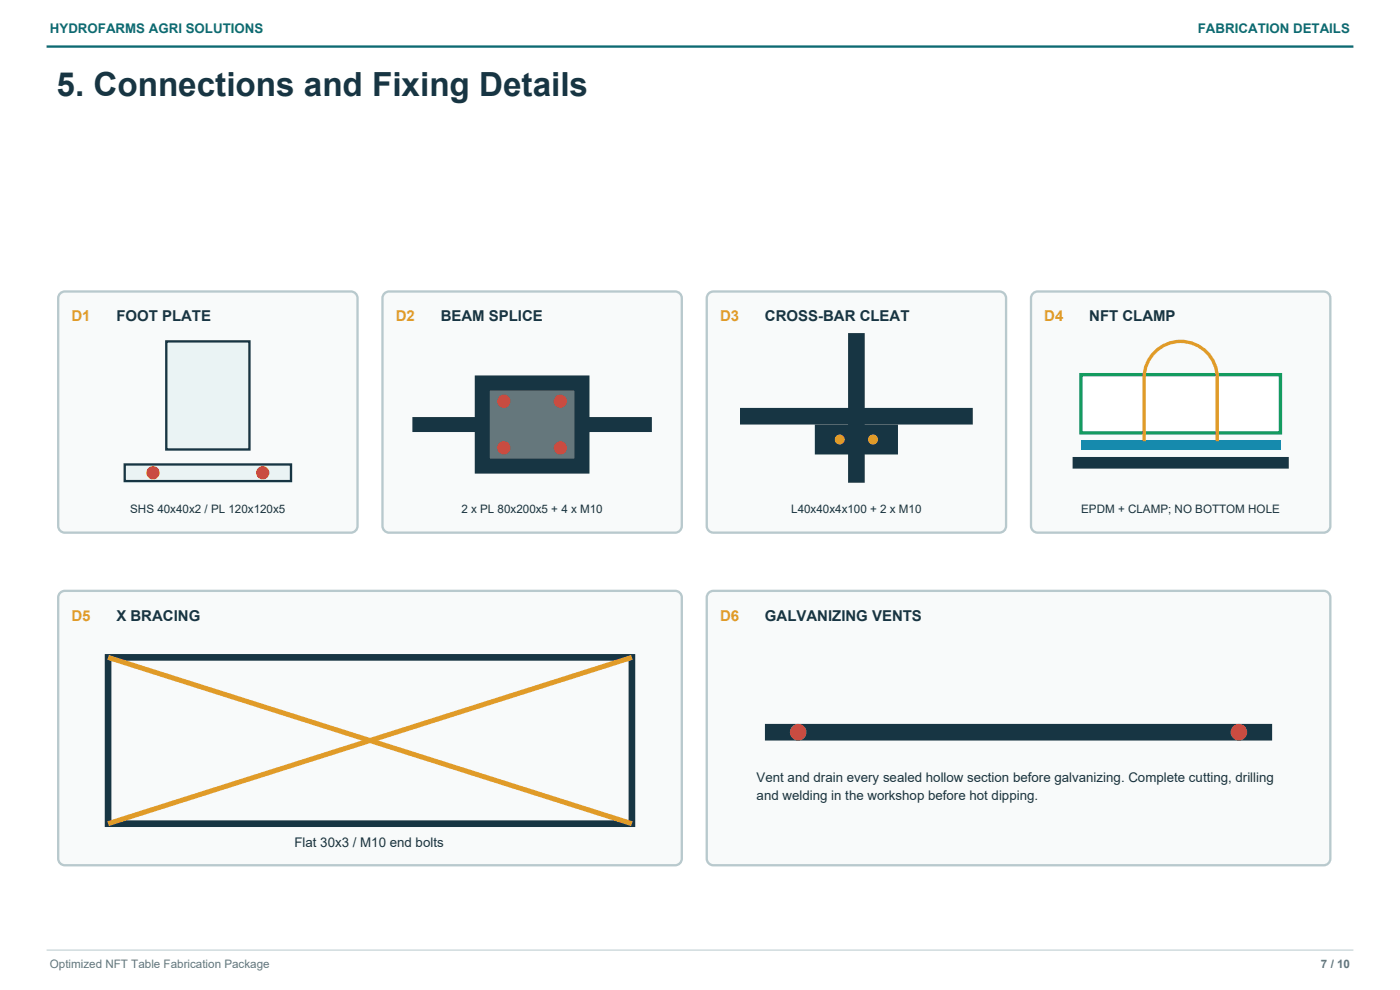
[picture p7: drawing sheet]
<svg xmlns="http://www.w3.org/2000/svg" width="297mm" height="210mm" viewBox="0 0 297 210" stroke-linecap="round" stroke-linejoin="round" font-family="sans-serif">
<path d="M9.9 9.9h277.2" fill="none" stroke="#0d6a72" stroke-width=".49"/>
<g fill="#f8fafa" stroke="#b8c9cd" stroke-width=".49">
<path d="M12.6 62.4l.7-.5 .5-.1h60.6a1.41 1.41 0 0 1 1.4 1.4v48.4a1.41 1.41 0 0 1-1.4 1.4h-60.6a1.41 1.41 0 0 1-1.5-1.4v-48.4z" fill-rule="evenodd"/>
<path d="M81.4 62.4l.7-.5 .4-.1h60.7a1.41 1.41 0 0 1 1.4 1.4v48.4a1.41 1.41 0 0 1-1.4 1.4h-60.7a1.41 1.41 0 0 1-1.4-1.4v-48.4z" fill-rule="evenodd"/>
<path d="M150.5 62.1l.8-.3h60.7a1.41 1.41 0 0 1 1.4 1.4v48.4a1.41 1.41 0 0 1-1.4 1.4h-60.7a1.41 1.41 0 0 1-1.4-1.4v-48.4l.1-.4z" fill-rule="evenodd"/>
<path d="M219 62.4l.7-.5 .4-.1h60.7a1.41 1.41 0 0 1 1.4 1.4v48.4a1.41 1.41 0 0 1-1.4 1.4h-60.7a1.41 1.41 0 0 1-1.4-1.4v-48.4z" fill-rule="evenodd"/>
<path d="M12.9 125.6l.9-.3h129.4a1.41 1.41 0 0 1 1.4 1.4v55.4a1.41 1.41 0 0 1-1.4 1.4h-129.4a1.41 1.41 0 0 1-1.5-1.4v-55.4l.1-.4z" fill-rule="evenodd"/>
<path d="M150.5 125.6l.8-.3h129.5a1.41 1.41 0 0 1 1.4 1.4v55.4a1.41 1.41 0 0 1-1.4 1.4h-129.5a1.41 1.41 0 0 1-1.4-1.4v-55.4l.1-.4z" fill-rule="evenodd"/>
</g>
<g fill="#eaf3f4" stroke="#173543" stroke-width=".49">
<path d="M35.3 72.4h17.6v22.9h-17.6z" fill-rule="evenodd"/>
<path d="M26.5 98.5h35.2v3.5h-35.2z" fill-rule="evenodd"/>
</g>
<g fill="#c94b40">
<circle cx="32.5" cy="100.3" r="1.41"/>
<circle cx="55.7" cy="100.3" r="1.41"/>
</g>
<path d="M87.5 90.1h50.8" fill="none" stroke="#173543" stroke-width="3.2" stroke-linecap="butt"/>
<path d="M102.3 81.2h21.2v17.7h-21.2z" fill-rule="evenodd" fill="#65777c" stroke="#173543" stroke-width="3.2" stroke-linecap="butt"/>
<g fill="#c94b40">
<circle cx="106.9" cy="95" r="1.41"/>
<circle cx="106.9" cy="85.1" r="1.41"/>
<circle cx="118.9" cy="95" r="1.41"/>
<circle cx="118.9" cy="85.1" r="1.41"/>
</g>
<path d="M181.7 70.7v31.7M157 88.3h49.4" fill="none" stroke="#173543" stroke-width="3.5" stroke-linecap="butt"/>
<path d="M174.6 91.8h14.1v2.8h-14.1z" fill-rule="evenodd" fill="#e09b28" stroke="#173543" stroke-width="3.5" stroke-linecap="butt"/>
<g fill="#e09b28">
<circle cx="178.2" cy="93.2" r="1.06"/>
<circle cx="185.2" cy="93.2" r="1.06"/>
</g>
<path d="M229.3 79.5h42.3v12.3h-42.3z" fill-rule="evenodd" fill="#fff" stroke="#149b5f" stroke-width=".71" stroke-linecap="butt"/>
<path d="M229.3 93.2h42.3v2.1h-42.3z" fill-rule="evenodd" fill="#168aad"/>
<path d="M227.5 98.2h45.9" fill="none" stroke="#173543" stroke-width="2.5" stroke-linecap="butt"/>
<path d="M242.7 93.6v-13.4a7.8 7.8 0 0 1 7.8-7.8 7.8 7.8 0 0 1 7.7 7.8v13.4" fill="none" stroke="#e09b28" stroke-width=".71" stroke-linecap="butt"/>
<path d="M22.9 139.4h111.2v35.3h-111.2z" fill="none" stroke="#173543" stroke-width="1.4" stroke-linecap="butt"/>
<path d="M22.9 139.4l111.2 35.3M134.1 139.4l-111.2 35.3" fill="none" stroke="#e09b28" stroke-width="1.1" stroke-linecap="butt"/>
<path d="M162.3 155.3h107.6" fill="none" stroke="#173543" stroke-width="3.5" stroke-linecap="butt"/>
<g fill="#c94b40">
<circle cx="169.3" cy="155.3" r="1.76"/>
<circle cx="262.8" cy="155.3" r="1.76"/>
</g>
<path d="M9.9 201.5h277.2" fill="none" stroke="#b8c9cd" stroke-width=".21"/>
<text font-size="7.1" fill="#173543" x="12" y="20.5">5. Connections and Fixing Details</text>
<g font-size="3.2" fill="#e09b28">
<text x="15.2" y="68.2">D1</text>
<text x="84" y="68.2">D2</text>
<text x="152.8" y="68.2">D3</text>
<text x="221.5" y="68.2">D4</text>
<text x="15.2" y="131.7">D5</text>
<text x="152.8" y="131.7">D6</text>
</g>
<g font-size="3.2" fill="#173543">
<text x="24.7" y="68.2">FOOT PLATE</text>
<text x="93.5" y="68.2">BEAM SPLICE</text>
<text x="162.3" y="68.2">CROSS-BAR CLEAT</text>
<text x="231.1" y="68.2">NFT CLAMP</text>
<text x="24.7" y="131.7">X BRACING</text>
<text x="162.3" y="131.7">GALVANIZING VENTS</text>
</g>
<g font-size="2.8" fill="#0d6a72">
<text x="10.6" y="7.1">HYDROFARMS AGRI SOLUTIONS</text>
<text x="254.1" y="7.1">FABRICATION DETAILS</text>
</g>
<g font-size="2.8" fill="#203239">
<text x="160.5" y="165.9">Vent and drain every sealed hollow section before galvanizing. Complete cutting, drilling</text>
<text x="160.5" y="169.8">and welding in the workshop before hot dipping.</text>
<text x="62.5" y="179.7">Flat 30x3 / M10 end bolts</text>
</g>
<g font-size="2.5" fill="#203239">
<text x="27.6" y="108.8">SHS 40x40x2 / PL 120x120x5</text>
<text x="97.9" y="108.8">2 x PL 80x200x5 + 4 x M10</text>
<text x="167.8" y="108.8">L40x40x4x100 + 2 x M10</text>
<text x="229.4" y="108.8">EPDM + CLAMP; NO BOTTOM HOLE</text>
</g>
<g font-size="2.5" fill="#65777c">
<text x="10.6" y="205.4">Optimized NFT Table Fabrication Package</text>
<text x="280.2" y="205.4">7 / 10</text>
</g>
</svg>
